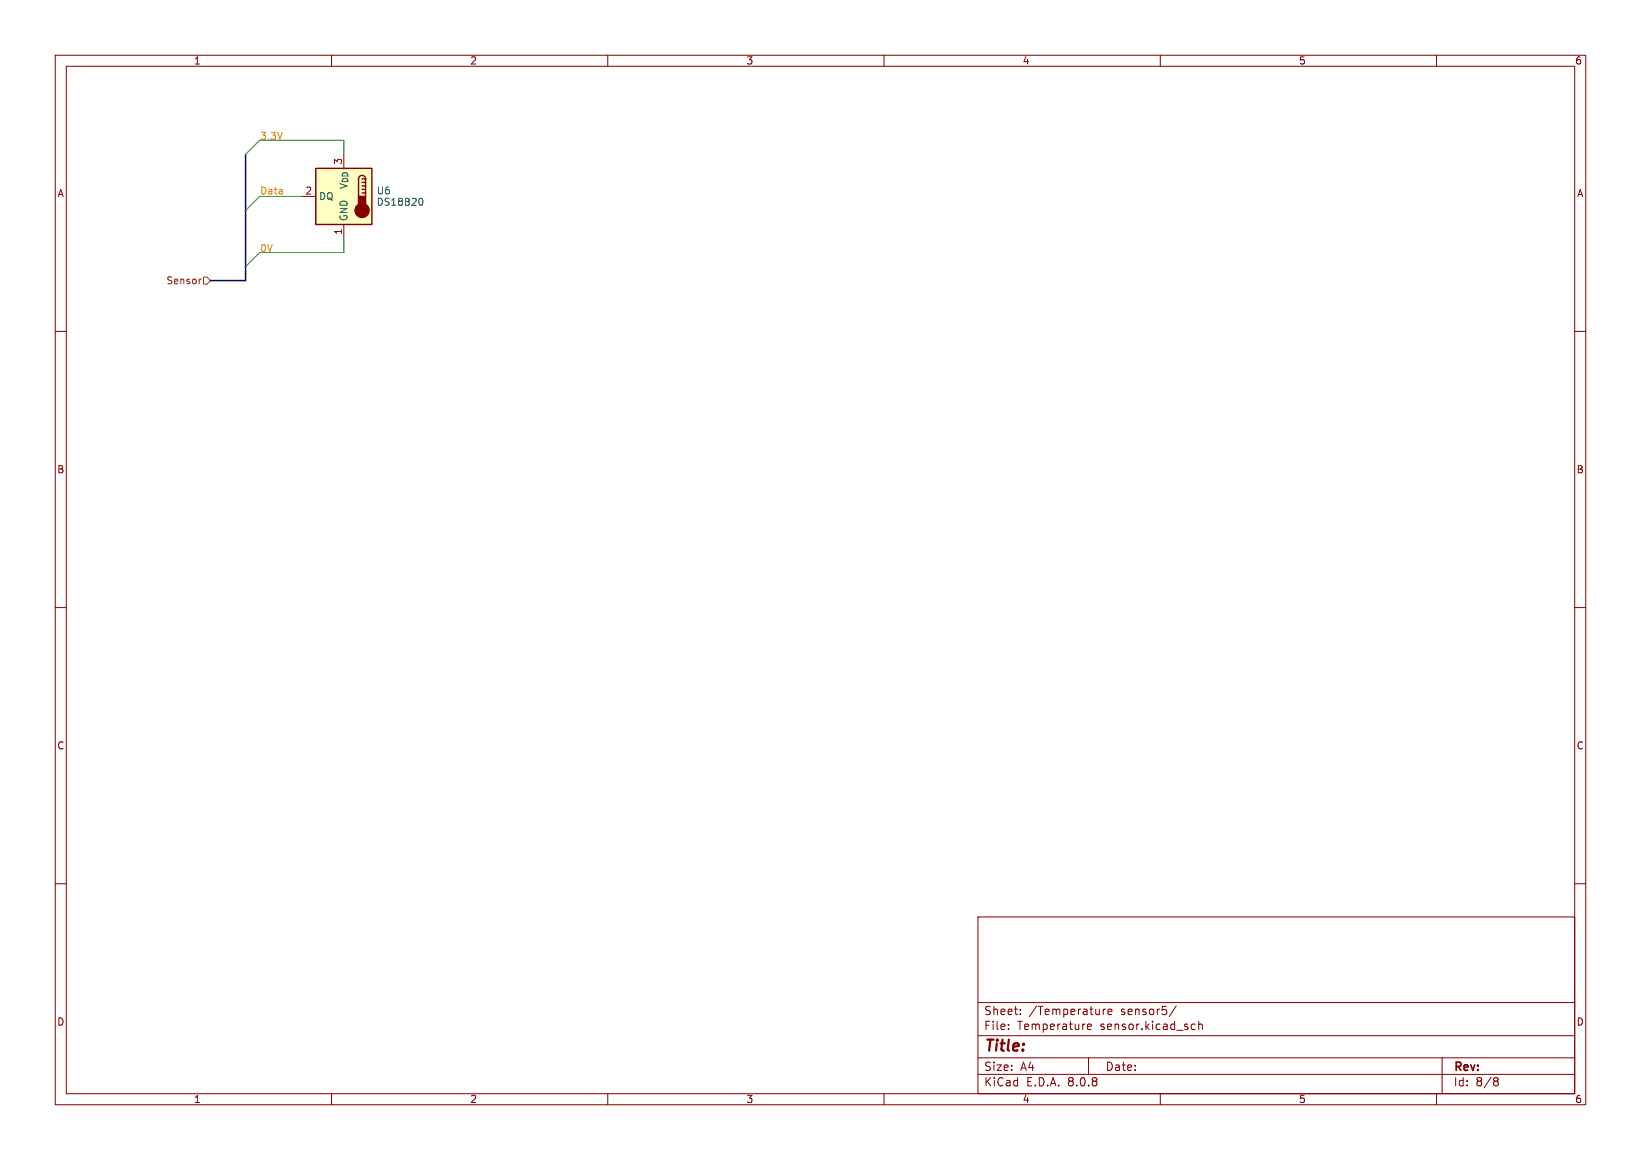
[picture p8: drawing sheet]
<svg xmlns="http://www.w3.org/2000/svg" width="297mm" height="210mm" viewBox="0 0 297 210" stroke-linecap="round" stroke-linejoin="round" font-family="sans-serif">
<g fill="none" stroke="#840000" stroke-width=".18">
<path d="M10 10h277v190h-277zM12 12h273v186h-273zM60 10v2M110 10v2M160 10v2M210 10v2M260 10v2M10 60h2M285 60h2M10 110h2M285 110h2M10 160h2"/>
<path d="M177 166h108v32h-108zM285 160h2M60 198v2M110 198v2M160 198v2M177 194.5h108M177 191.5h108M177 187.5h108M177 181.5h108M182.5 186.3v.1M182.5 185.5v.1M184.7 183.6v.1"/>
<path d="M184.7 182.8v.1M196.8 185.9l.7-.1v-.3l-.5-.1-.2 .2 .1 .7h.6M197 191.5v3M199.7 182.7v1M200.1 182.7l-.3 .1-.1 .2M200.5 183.2l.7-.1v-.3l-.5-.1-.2 .2 .1 .7h.6M210 198v2M212.9 182.1l-1.3 2M215.9 185.4l.4 .1M216.3 186.3l-.4 .1M217 185.5l.2-.1 .3 .1 .1 .9M217 184.9v1.5"/>
<path d="M260 198v2M261 191.5v6.5M270.6 195.1l.4 .1 .2 .2-.3 .3M270.6 195.7h.3M270.9 195.7l.2 .2 .1 .4-.2 .2-.4 .1"/>
</g>
<path d="M57.1 30.5h10.2v10.1h-10.2z" fill="#ffffc2"/>
<path d="M57.1 30.5h10.2v10.1h-10.2zM65.5 34.9h.7M65.5 34.3h.7M65.5 33.7h.7M65.5 33h.7M65.5 32.4h.7M66.2 32.4a.64 .64 0 0 0-.7-.6 .64 .64 0 0 0-.6 .6v3.2M66.2 32.4v3.2" fill="none" stroke="#840000" stroke-width=".25"/>
<g fill="#840000" stroke="#840000" stroke-width=".25">
<path d="M64.9 35.6h1.3v1.9h-1.3z"/>
<circle cx="65.5" cy="38.1" r="1.27"/>
</g>
<path d="M54.6 35.6h2.5M62.2 40.6v2.6" fill="none" stroke="#840000" stroke-width=".18"/>
<path d="M76.1 35.9a.68 .68 0 0 1 .4 .6 .68 .68 0 0 1-.4 .7" fill="none" stroke="#006464" stroke-width=".18"/>
<path d="M36.4 50.5l-.2 .1M36.8 50.2h.7l.6 .6-.6 .6h-.7z" fill="none" stroke="#725600" stroke-width=".18"/>
<path d="M44.4 27.9v22.9h-6.3" fill="none" stroke="#000084" stroke-width=".3"/>
<path d="M44.4 27.9l2.6-2.5h15.2v2.5M54.6 35.6h-7.6l-2.6 2.5M62.2 43.2v2.5h-15.2l-2.6 2.6" fill="none" stroke="#009600" stroke-width=".18"/>
<text font-size="2.8" fill="#840000" x="178" y="190.9">Title:</text>
<g font-size="2.1" fill="#840000">
<text x="178" y="184">Sheet:</text>
<text x="186.2" y="184">/Temperature</text>
<text x="202.9" y="184">sensor5/</text>
<text x="178" y="186.7">File:</text>
<text x="184.1" y="186.7">Temperature</text>
<text x="199.2" y="186.7">sensor.kicad_sch</text>
<text x="178" y="196.9">KiCad</text>
<text x="178" y="194.1">Size:</text>
<text x="184.7" y="194.1">A4</text>
<text x="185.7" y="196.9">E.D.A.</text>
<text x="193.3" y="196.9">8.0.8</text>
<text x="200" y="194.1">Date:</text>
<text x="263" y="194.3">Rev:</text>
<text x="263" y="196.9">Id:</text>
<text x="267.1" y="196.9">8/8</text>
</g>
<g font-size="1.8" fill="#840000">
<text x="35" y="11.9">1</text>
<text x="85" y="11.9">2</text>
<text x="135" y="11.9">3</text>
<text x="185" y="11.9">4</text>
<text x="235" y="11.9">5</text>
<text x="285" y="11.9">6</text>
<text x="10.3" y="35.9">A</text>
<text x="285.3" y="35.9">A</text>
<text x="10.3" y="85.9">B</text>
<text x="285.3" y="85.9">B</text>
<text x="10.3" y="135.9">C</text>
<text x="285.3" y="135.9">C</text>
<text x="10.3" y="185.9">D</text>
<text x="285.3" y="185.9">D</text>
<text x="35" y="199.9">1</text>
<text x="85" y="199.9">2</text>
<text x="135" y="199.9">3</text>
<text x="185" y="199.9">4</text>
<text x="235" y="199.9">5</text>
<text x="285" y="199.9">6</text>
</g>
<g font-size="1.8" fill="#dd8500">
<text x="47" y="25.5">3,3V</text>
<text x="47" y="35.4">Data</text>
<text x="47" y="45.8">0V</text>
</g>
<g font-size="1.8" fill="#a90000">
<text x="62" y="29.9" transform="rotate(-90 62 29.9)">3</text>
<text x="55.2" y="35.3">2</text>
<text x="62" y="42.6" transform="rotate(-90 62 42.6)">1</text>
</g>
<g font-size="1.8" fill="#006464">
<text x="63.1" y="34.4" transform="rotate(-90 63.1 34.4)">V_{DD}</text>
<text x="68.1" y="35.4">U6</text>
<text x="57.7" y="36.4">DQ</text>
<text x="63.1" y="40.1" transform="rotate(-90 63.1 40.1)">GND</text>
<text x="68.1" y="37.4">DS18B20</text>
</g>
<text font-size="1.8" fill="#725600" x="30" y="51.7">Sensor</text>
</svg>
